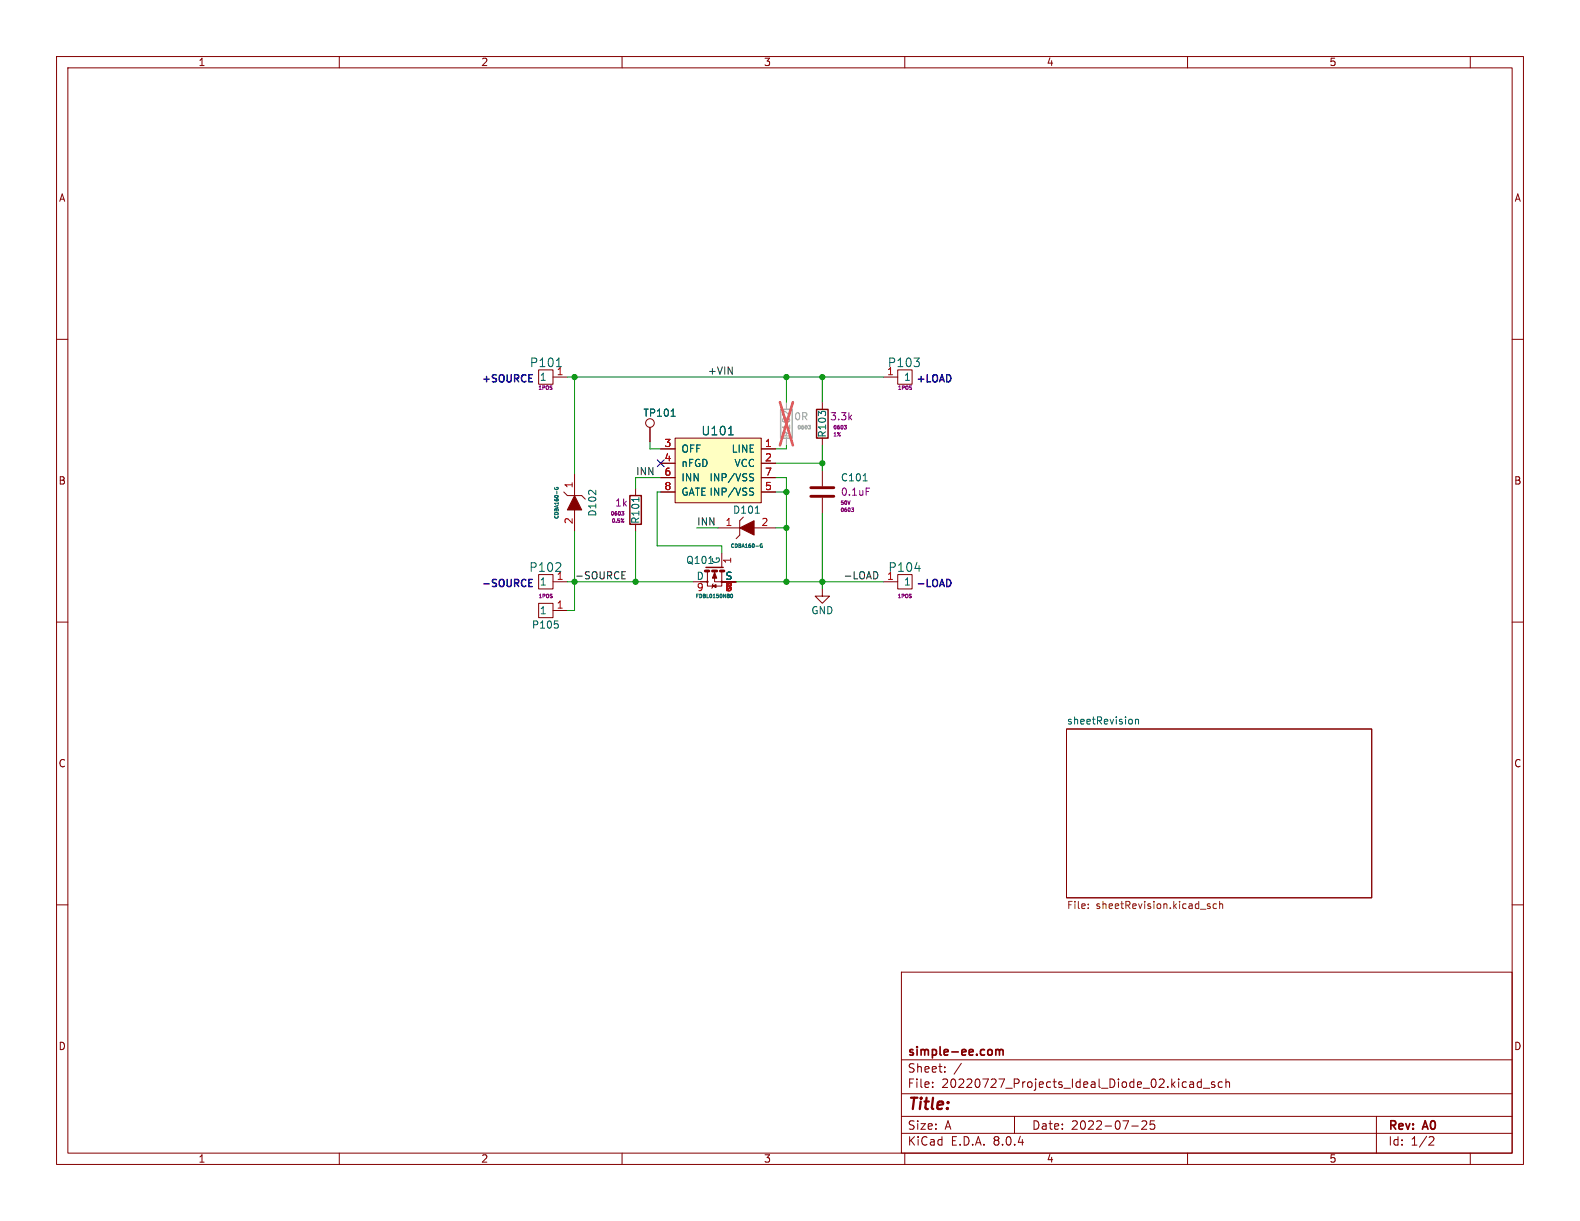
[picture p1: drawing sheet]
<svg xmlns="http://www.w3.org/2000/svg" width="279mm" height="216mm" viewBox="0 0 279 216" stroke-linecap="round" stroke-linejoin="round" font-family="sans-serif">
<g fill="none" stroke="#840000" stroke-width=".18">
<path d="M10 10h259.4v195.9h-259.4zM12 12h255.4v191.9h-255.4zM60 10v2M110 10v2M160 10v2M210 10v2M260 10v2M10 60h2M267.4 60h2M95.2 65.4h2.6v2.5h-2.6zM97.8 66.7h2.5M99.7 87l.6 .6h2.6l.6 .7"/>
<path d="M101.6 83.8v3.8M101.6 90.2v3.8M112.4 86.4v1.2M112.4 92.7v1.3M127 93.3h3.8M127.6 97.8v2.5M131.4 91.4l-.6 .7v2.5l-.6 .7M133.3 93.3h3.9M10 110h2M95.2 106.7h2.6v2.5h-2.6zM95.2 101.6h2.6v2.5h-2.6zM97.8 108h2.5"/>
<path d="M97.8 102.9h2.5M122.6 102.9h2.5v.7h2.5v-.7M125.1 101.1v1.8h-1.3M126.1 103.3l-.2 .7M126.4 101.1v1.8h1.2M127.6 101.1v1.8h1.3M127.6 102.9h2.6M267.4 110h2M188.6 128.9h54v29.9h-54zM10 160h2M267.4 160h2M159.4 171.9h108v32h-108z"/>
<path d="M159.4 197.4h108M159.4 193.4h108M159.4 187.4h108M164.9 192.1v.2M164.9 191.4v.1M167.1 189.4v.2M167.1 188.7v.1M170 188l-1.3 1.9M179.4 197.4v3M200.1 199.1h1.2M201.9 198.3l.6-.1 .2 .1 .1 .3-.9 1.1h.9M204.1 198.2h-.7v.7l.2-.1h.5l.1 .2-.1 .5-.2 .2-.5-.2"/>
<path d="M210.6 191.3h.3l.2 .2v.8M211.1 192.2l-.5 .1M211.1 191.6l-.5 .1M212.4 191.4l-.4-.1-.3 .3v.4l.2 .2h.5M212.4 190.8v1.5M212.8 192.4h1.1M214.8 191.4l-.4-.1-.2 .2 .1 .2 .5 .2v.3h-.6M216.1 191.4l-.4-.1-.3 .3v.4l.2 .2h.5M216.8 191.4l.2-.1 .4 .1v.9M216.8 190.8v1.5M243.4 197.4v6.5M60 203.9v2"/>
<path d="M110 203.9v2M159.4 200.4h108M160 203.9v2M210 203.9v2M252.9 201l.5 .1 .2 .3-1 1.1h1M260 203.9v2"/>
<circle cx="125.1" cy="102.9" r=".13"/>
<circle cx="127.6" cy="102.9" r=".13"/>
</g>
<path d="M176.1 185.6v1M176.1 185.7l.4-.1 .2 .2M176.7 185.8l.3-.2h.3l.1 1M176.7 185.8v.8" fill="none" stroke="#840000" stroke-width=".3"/>
<path d="M98.1 86.2a.29 .29 0 0 0 .3 .4 .29 .29 0 0 0 .3-.4h-.3v.1M99.1 99.6v.6M113 88v.7M125.3 99.6h.8M133.6 90.7h.7M134.8 96.2a.29 .29 0 0 0-.4 .3 .29 .29 0 0 0 .4 .2v-.2h-.1M98.1 109.8h.6M98.6 110.3l.1 .2-.1 .5M129.2 105.5l.1 .2 .3-.2M200.2 127.3v.6M200.8 127.2v.8M200.8 127.3l.2-.1h.3v.8" fill="none" stroke="#006464" stroke-width=".18"/>
<path d="M192.4 159.9v.1M213.7 159.8l.3 .1M215.1 159.9l-.3-.1-.3 .3 .1 .5h.5M215.7 159.9l.1-.1 .4 .1v.8M215.7 159.4v1.3M192.4 160.5v.2M213.7 160.2l.3 .1v.2l-.1 .2h-.3" fill="none" stroke="#725600" stroke-width=".18"/>
<path d="M124.7 101h.6M126 101h.7M127.4 101h.6" fill="none" stroke="#840000" stroke-width=".51"/>
<path d="M111.4 87.6h2v5.1h-2zM124.8 100.3h3.1" fill="none" stroke="#840000" stroke-width=".25"/>
<g fill="#840000" stroke="#840000" stroke-width=".18">
<path d="M126 103.6l.6-.2v.5z"/>
<path d="M126.4 101.2l.3 1h-.7z"/>
<path d="M130.8 93.3l2.5-1.2v2.5z"/>
<path d="M101.6 87.6l1.3 2.6h-2.6z"/>
</g>
<path d="M109.9 90.5h.4l-.2 .2 .2 .1v.2l-.3 .1" fill="none" stroke="#840084" stroke-width=".18"/>
<path d="M119.4 77.5h15.2v11.4h-15.2z" fill="#ffffc2"/>
<g fill="none" stroke="#840000" stroke-width=".18">
<path d="M114.9 75.6v2.5M116.8 79.4h2.6M119.4 77.5h15.2v11.4h-15.2zM134.6 79.4h2.6M145.4 71.1v1.3M145.4 77.5v1.2M156.2 66.7h2.5M158.7 65.4h2.6v2.5h-2.6zM116.8 81.9h2.6M116.8 87h2.6M116.8 84.5h2.6M134.6 81.9h2.6"/>
<path d="M134.6 87h2.6M134.6 84.5h2.6M145.4 83.2v2.8M145.4 88v2.8M145.4 104.1v1.3h1.3l-1.3 1.3-1.3-1.3h1.3M156.2 102.9h2.5M158.7 101.6h2.6v2.5h-2.6z"/>
<circle cx="114.9" cy="74.8" r=".76"/>
</g>
<path d="M118.7 73.6h.7M128.8 76.9h.9M161.6 63.3h1l-.5 .6M162.5 64v.7M132.8 86.9l.3 .1 .2 .3-.3 .3h-.3M132.8 84.4l.3 .1 .2 .3-.3 .2h-.3M132.8 86.3l.5 .1M132.8 83.8h.5M152.6 85h.8M161.8 100.5h.9" fill="none" stroke="#006464" stroke-width=".18"/>
<path d="M143.4 87.8h4M143.4 86.2h4" fill="none" stroke="#840000" stroke-width=".51"/>
<path d="M149.3 75.2h.4l-.2 .3h.1l.1 .2-.3 .2M150.6 89.8h.3l-.2 .3h.2v.2l-.3 .2M153.2 86.3h.6" fill="none" stroke="#840084" stroke-width=".18"/>
<path d="M138 72.4h2.1v5.1h-2.1z" fill="none" stroke="#a1a1a1" stroke-width=".25"/>
<path d="M139.1 71.1v1.3M139.1 77.5v1.2M142.9 75.2h.4l-.2 .3h.2M143.3 75.5h.1M143.3 75.5v.3l-.3 .1" fill="none" stroke="#a1a1a1" stroke-width=".18"/>
<path d="M137.9 71.1l2.3 7.6M140.2 71.1l-2.3 7.6" fill="none" stroke="#e75356" stroke-width=".46"/>
<path d="M144.4 72.4h2v5.1h-2z" fill="none" stroke="#840000" stroke-width=".25"/>
<path d="M110 101.7h.4M110 102.4h.6M110 101.1h.6M155 101.1l.2 .5-.2 .7" fill="none" stroke="#0f0f0f" stroke-width=".18"/>
<path d="M93.5 103.1h.5M93.5 103.7h.6M93.5 102.5h.6M168 102.6l.1 .4-.1 .5" fill="none" stroke="#0000c2" stroke-width=".25"/>
<g fill="none" stroke="#009600" stroke-width=".18">
<path d="M100.3 66.7h55.9M101.6 66.7v17.1M114.9 78.1v1.3h1.9M139.1 78.7v.7h-1.9M139.1 66.7v4.4M145.4 66.7v4.4M145.4 78.7v4.5M101.6 94v14h-1.3M112.4 94v8.9M116.8 87h-.6v9.5h11.4v1.3M116.8 84.5h-4.4v1.9M123.2 93.3h3.8"/>
<path d="M137.2 87h1.9M137.2 81.9h8.2M137.2 84.5h1.9v18.4M137.2 93.3h1.9M145.4 90.8v13.3M100.3 102.9h22.3M130.2 102.9h26"/>
</g>
<path d="M116.2 81.3l1.2 1.2M117.4 81.3l-1.2 1.2" fill="none" stroke="#000084" stroke-width=".18"/>
<g fill="#009600" stroke="#009600" stroke-width=".18">
<circle cx="112.4" cy="102.9" r=".46"/>
<circle cx="101.6" cy="102.9" r=".46"/>
<circle cx="101.6" cy="66.7" r=".46"/>
<circle cx="145.4" cy="81.9" r=".46"/>
<circle cx="139.1" cy="87" r=".46"/>
<circle cx="139.1" cy="66.7" r=".46"/>
<circle cx="145.4" cy="102.9" r=".46"/>
<circle cx="139.1" cy="102.9" r=".46"/>
<circle cx="139.1" cy="93.3" r=".46"/>
<circle cx="145.4" cy="66.7" r=".46"/>
</g>
<text font-size="2.8" fill="#840000" x="160.4" y="196.8">Title:</text>
<g font-size="2.1" fill="#006464">
<text x="93.6" y="65.1">P101</text>
<text x="156.9" y="65.1">P103</text>
<text x="123.9" y="77.2">U101</text>
<text x="93.5" y="101.3">P102</text>
<text x="157" y="101.3">P104</text>
</g>
<g font-size="2.1" fill="#840000">
<text x="160.4" y="189.9">Sheet:</text>
<text x="160.4" y="187.1">simple-ee.com</text>
<text x="160.4" y="192.6">File:</text>
<text x="166.5" y="192.6">20220727_Projects_Ideal_Diode_02.kicad_sch</text>
<text x="160.4" y="202.8">KiCad</text>
<text x="160.4" y="200">Size:</text>
<text x="167.1" y="200">A</text>
<text x="168.1" y="202.8">E.D.A.</text>
<text x="175.7" y="202.8">8.0.4</text>
<text x="182.4" y="200">Date:</text>
<text x="189.4" y="200">2022-07-25</text>
<text x="245.4" y="200.2">Rev:</text>
<text x="245.4" y="202.8">Id:</text>
<text x="249.5" y="202.8">1/2</text>
<text x="251.8" y="200.2">A0</text>
</g>
<g font-size="1.8" fill="#840000">
<text x="35" y="11.9">1</text>
<text x="85" y="11.9">2</text>
<text x="135" y="11.9">3</text>
<text x="185" y="11.9">4</text>
<text x="235" y="11.9">5</text>
<text x="10.3" y="35.9">A</text>
<text x="267.7" y="35.9">A</text>
<text x="10.3" y="85.9">B</text>
<text x="267.7" y="85.9">B</text>
<text x="10.3" y="135.9">C</text>
<text x="267.7" y="135.9">C</text>
<text x="10.3" y="185.9">D</text>
<text x="267.7" y="185.9">D</text>
<text x="35" y="205.8">1</text>
<text x="85" y="205.8">2</text>
<text x="135" y="205.8">3</text>
<text x="185" y="205.8">4</text>
<text x="235" y="205.8">5</text>
</g>
<g font-size="1.8" fill="#0000c2">
<text x="85.1" y="67.7">+SOURCE</text>
<text x="161.9" y="67.7">+LOAD</text>
<text x="85.1" y="103.9">-SOURCE</text>
<text x="161.9" y="103.9">-LOAD</text>
</g>
<g font-size="1.8" fill="#006464">
<text x="95.4" y="67.5">1</text>
<text x="98.4" y="66.4">1</text>
<text x="159.8" y="67.5">1</text>
<text x="113.7" y="73.9">TP101</text>
<text x="146.3" y="77.5" transform="rotate(-90 146.3 77.5)">R103</text>
<text x="120.4" y="80.2">OFF</text>
<text x="120.4" y="82.8">nFGD</text>
<text x="129.3" y="80.2">LINE</text>
<text x="129.8" y="82.8">VCC</text>
<text x="120.4" y="85.3">INN</text>
<text x="120.4" y="87.9">GATEINP/VSS</text>
<text x="125.4" y="85.3">INP/VSS</text>
<text x="148.6" y="85.3">C101</text>
<text x="105.6" y="91.5" transform="rotate(-90 105.6 91.5)">D102</text>
<text x="113.3" y="92.7" transform="rotate(-90 113.3 92.7)">R101</text>
<text x="129.5" y="91">D101</text>
<text x="121.2" y="99.9">Q101</text>
<text x="127.4" y="99.8" transform="rotate(-90 127.4 99.8)">G</text>
<text x="95.4" y="103.7">1</text>
<text x="98.4" y="102.6">1</text>
<text x="123.1" y="102.6">D</text>
<text x="123.1" y="104.9">9</text>
<text x="128.2" y="102.6">S</text>
<text x="128.2" y="104.9">7</text>
<text x="159.8" y="103.7">1</text>
<text x="94" y="111.4">P105</text>
<text x="95.4" y="108.8">1</text>
<text x="143.4" y="108.8">GND</text>
<text x="188.6" y="128.2">sheetRevision</text>
</g>
<g font-size="1.8" fill="#0f0f0f">
<text x="125.1" y="66.3">+VIN</text>
<text x="112.4" y="84.1">INN</text>
<text x="123.2" y="93">INN</text>
<text x="101.6" y="102.5">-SOURCE</text>
<text x="149.1" y="102.5">-LOAD</text>
</g>
<g font-size="1.8" fill="#a90000">
<text x="156.8" y="66.4">1</text>
<text x="117.4" y="79.1">3</text>
<text x="117.4" y="81.7">4</text>
<text x="135.2" y="79.1">1</text>
<text x="135.2" y="81.7">2</text>
<text x="101.3" y="86.4" transform="rotate(-90 101.3 86.4)">1</text>
<text x="117.4" y="84.2">6</text>
<text x="117.4" y="86.7">8</text>
<text x="135.2" y="86.7">5</text>
<text x="135.2" y="84.2">7</text>
<text x="101.3" y="92.8" transform="rotate(-90 101.3 92.8)">2</text>
<text x="128.2" y="93.1">1</text>
<text x="134.5" y="93.1">2</text>
<text x="129.6" y="99.8" transform="rotate(-90 129.6 99.8)">1</text>
<text x="98.4" y="107.7">1</text>
<text x="156.8" y="102.6">1</text>
</g>
<text font-size="1.8" fill="#989898" x="139.9" y="77.5" transform="rotate(-90 139.9 77.5)">R102</text>
<text font-size="1.8" fill="#a1a1a1" x="140.3" y="74.5">0R</text>
<g font-size="1.8" fill="#840084">
<text x="146.7" y="74.5">3.3k</text>
<text x="108.7" y="89.8">1k</text>
<text x="148.6" y="87.9">0.1uF</text>
</g>
<g font-size="1.8" fill="#725600">
<text x="188.6" y="161.1">File:</text>
<text x="193.8" y="161.1">sheetRevision.kicad_sch</text>
</g>
<g font-size=".9" fill="#840084">
<text x="95.1" y="69.1">1POS</text>
<text x="158.6" y="69.1">1POS</text>
<text x="147.2" y="77.4">1%</text>
<text x="147.2" y="76.1">0603</text>
<text x="148.5" y="89.4">50V</text>
<text x="107.9" y="91.4">0603</text>
<text x="108" y="92.6">0.5%</text>
<text x="148.5" y="90.7">0603</text>
<text x="95.1" y="106">1POS</text>
<text x="158.6" y="106">1POS</text>
</g>
<text font-size=".9" fill="#a1a1a1" x="140.9" y="76.1">0603</text>
<g font-size=".9" fill="#006464">
<text x="99" y="91.9" transform="rotate(-90 99 91.9)">CDBA160-G</text>
<text x="129.1" y="97.1">CDBA160-G</text>
<text x="122.9" y="106">FDBL0150N80</text>
</g>
</svg>
